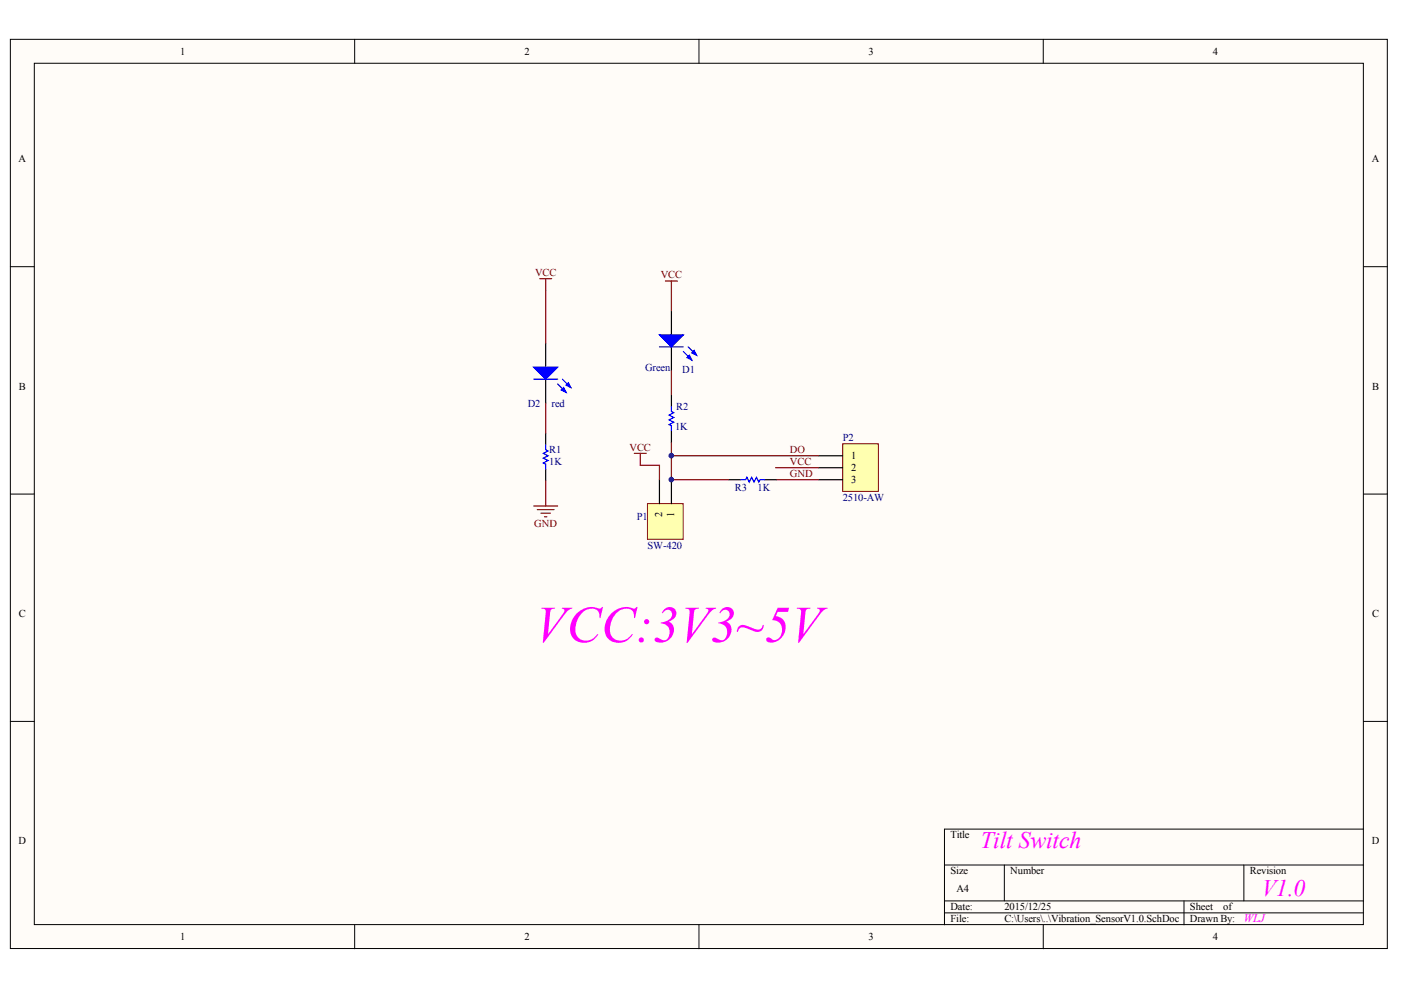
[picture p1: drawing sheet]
<svg xmlns="http://www.w3.org/2000/svg" width="297mm" height="210mm" viewBox="0 0 297 210" stroke-linecap="round" stroke-linejoin="round" font-family="sans-serif">
<g fill="#fffcf8" stroke="#000" stroke-width=".21">
<path d="M2.2 8.3h291.9v192.8h-291.9z"/>
<path d="M7.3 13.4h281.8v182.6h-281.8z"/>
</g>
<g fill="none" stroke="#000" stroke-width=".21">
<path d="M75.2 8.3v5.1M148.2 8.3v5.1M221.2 8.3v5.1M2.2 56.5h5.1M289.1 56.5h5.1M2.2 104.8h5.1M289.1 104.8h5.1M2.2 153h5.1M289.1 153h5.1M289.1 175.8h-88.9v20.3M75.2 196.1v5.1M148.2 196.1v5.1"/>
<path d="M200.2 183.4h88.9M200.2 191h88.9M200.2 193.6h88.9M212.9 183.4v7.6M221.2 196.1v5.1M251 191v5.1M263.7 183.4v7.6"/>
</g>
<path d="M115.7 72.8v5.1M142.4 65.9v5.1M142.4 73.5v5.1M115.7 80.4v5.1M115.7 91.8v2.5M115.7 99.4v2.6M142.4 83.7v2.5M142.4 91.3v2.5M154.5 101.7h2.6M162.2 101.7h2.5" fill="none" stroke="#000" stroke-width=".25"/>
<path d="M139.8 73.5h5.1M144.9 74.6l1.8 1.7M145.9 73.5l1.8 1.8M113.2 80.4h5M115.7 94.3v1.1l.5 .2-1 .5 1 .5-1 .5 1 .5-1 .6 .5 .2v1M118.2 81.4l1.8 1.8M119.2 80.4l1.8 1.8M142.4 86.2v1l.5 .3-1.1 .5 1.1 .5-1.1 .5 1.1 .5-1.1 .5 .6 .3v1M157.1 101.7h1l.2-.5 .6 1 .5-1 .5 1 .5-1 .5 1 .2-.5h1.1" fill="none" stroke="#00f" stroke-width=".25"/>
<g fill="#00f" stroke="#00f" stroke-width=".25">
<path d="M139.8 71h5.1l-2.5 2.5z"/>
<path d="M145.7 75.8l.5-.5 .5 1z"/>
<path d="M146.7 74.8l.5-.5 .5 1z"/>
<path d="M113.2 77.9h5l-2.5 2.5z"/>
<path d="M119 82.7l.5-.5 .5 1z"/>
<path d="M120 81.7l.5-.5 .5 1z"/>
</g>
<path d="M178.7 94.1h7.5v10.1h-7.5z" fill="#ffffb0" stroke="#800000" stroke-width=".21"/>
<path d="M173.6 96.6h5.1M173.6 99.2h5.1M173.6 101.7h5.1" fill="none" stroke="#000" stroke-width=".25"/>
<path d="M137.3 106.8h7.5v7.5h-7.5z" fill="#ffffb0" stroke="#800000" stroke-width=".21"/>
<path d="M139.8 101.7v5.1M142.4 101.7v5.1" fill="none" stroke="#000" stroke-width=".25"/>
<g fill="none" stroke="#800000" stroke-width=".25">
<path d="M114.4 59.1h2.6M115.7 59.1v13.7M141.1 59.6h2.5M142.4 59.6v6.3M142.4 78.6v5.1M115.7 85.5v6.3M134.5 96.1h2.5M135.8 96.1v2.6h4v3M142.4 93.8v2.8M164.4 99.2h9.2M173.6 96.6h-31.2v5.1h12.1M113.2 107.3h5"/>
<path d="M113.9 108h3.6M114.7 108.8h2M115.4 109.6h.5M115.7 102v5.3M164.7 101.7h8.9"/>
</g>
<g fill="#000080" stroke="#000080" stroke-width=".21">
<circle cx="142.3" cy="101.7" r=".48"/>
<circle cx="142.3" cy="96.6" r=".48"/>
</g>
<text font-size="11" fill="#f0f" x="113.4" y="136.1">VCC:3V3~5V</text>
<g font-size="5" fill="#f0f">
<text x="207.9" y="179.8">Tilt Switch</text>
<text x="267.5" y="189.9">V1.0</text>
</g>
<text font-size="2.5" fill="#f0f" x="263.7" y="195.5">WLJ</text>
<g font-size="2.2">
<text x="38.2" y="11.6">1</text>
<text x="111.2" y="11.6">2</text>
<text x="184.2" y="11.6">3</text>
<text x="257.2" y="11.6">4</text>
<text x="3.9" y="34.4">A</text>
<text x="290.9" y="34.4">A</text>
<text x="4" y="82.6">B</text>
<text x="290.9" y="82.6">B</text>
<text x="180.4" y="97.4">1</text>
<text x="180.4" y="99.9">2</text>
<text x="180.4" y="102.4">3</text>
<text x="140.4" y="109.7" transform="rotate(-90 140.4 109.7)">2</text>
<text x="142.9" y="109.7" transform="rotate(-90 142.9 109.7)">1</text>
<text x="4" y="130.8">C</text>
<text x="290.9" y="130.8">C</text>
<text x="3.9" y="179">D</text>
<text x="201.5" y="177.8">Title</text>
<text x="290.9" y="179">D</text>
<text x="201.5" y="185.4">Size</text>
<text x="214.2" y="185.4">Number</text>
<text x="265" y="185.4">Revision</text>
<text x="202.8" y="189.2">A4</text>
<text x="201.5" y="193">Date:</text>
<text x="201.5" y="195.5">File:</text>
<text x="212.9" y="193">2015/12/25</text>
<text x="212.9" y="195.5">C:\Users\..\Vibration_SensorV1.0.SchDoc</text>
<text x="252.3" y="193">Sheet</text>
<text x="252.3" y="195.5">Drawn By:</text>
<text x="259.3" y="193">of</text>
<text x="38.2" y="199.3">1</text>
<text x="111.2" y="199.3">2</text>
<text x="184.2" y="199.3">3</text>
<text x="257.2" y="199.3">4</text>
</g>
<g font-size="2.2" fill="#800000">
<text x="113.4" y="58.5">VCC</text>
<text x="140.1" y="59">VCC</text>
<text x="133.5" y="95.6">VCC</text>
<text x="167.5" y="96.1">DO</text>
<text x="167.5" y="101.2">GND</text>
<text x="167.5" y="98.6">VCC</text>
<text x="113.3" y="111.8">GND</text>
</g>
<g font-size="2.2" fill="#000080">
<text x="136.8" y="78.6">Green</text>
<text x="144.6" y="79.1">D1</text>
<text x="111.9" y="86.2">D2</text>
<text x="117" y="86.2">red</text>
<text x="143.4" y="87">R2</text>
<text x="143.1" y="91.3">1K</text>
<text x="178.7" y="93.5">P2</text>
<text x="116.5" y="98.6">1K</text>
<text x="116.5" y="96.1">R1</text>
<text x="155.8" y="104.2">R3</text>
<text x="160.6" y="104.2">1K</text>
<text x="178.7" y="106.2">2510-AW</text>
<text x="135" y="110.3">P1</text>
<text x="137.3" y="116.4">SW-420</text>
</g>
</svg>
